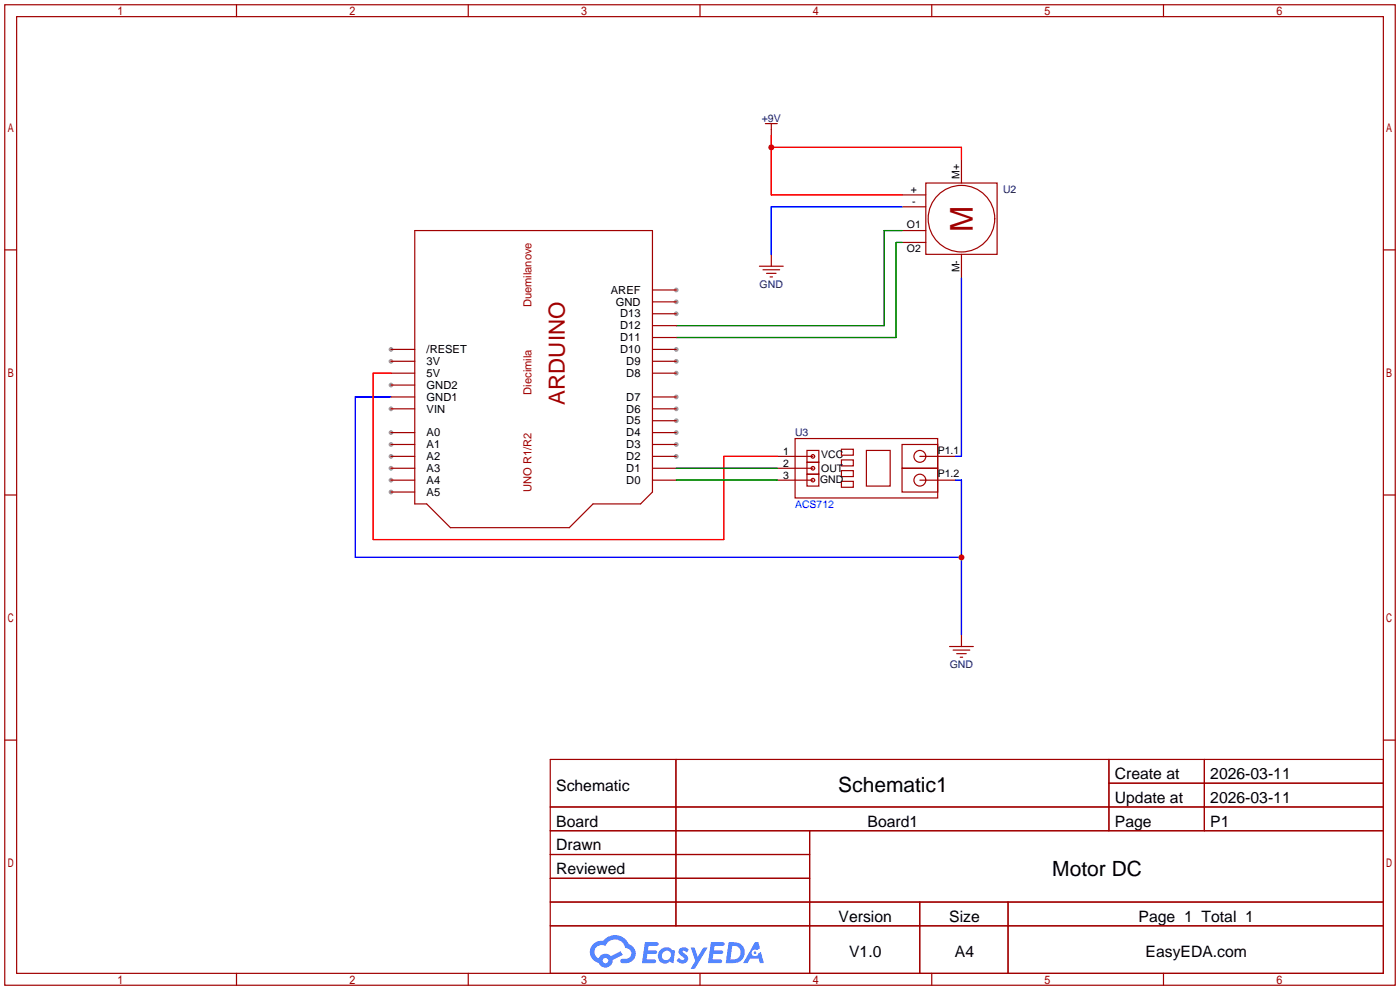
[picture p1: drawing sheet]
<svg xmlns="http://www.w3.org/2000/svg" width="299mm" height="212mm" viewBox="0 0 299 212" stroke-linecap="round" stroke-linejoin="round" font-family="sans-serif">
<g fill="#999">
<circle cx="144.5" cy="97.5" r=".51"/>
<circle cx="144.5" cy="95" r=".51"/>
<circle cx="144.5" cy="92.5" r=".51"/>
<circle cx="144.5" cy="89.9" r=".51"/>
<circle cx="144.5" cy="87.4" r=".51"/>
<circle cx="144.5" cy="84.8" r=".51"/>
<circle cx="144.5" cy="79.8" r=".51"/>
<circle cx="144.5" cy="77.2" r=".51"/>
<circle cx="144.5" cy="74.7" r=".51"/>
<circle cx="144.5" cy="67.1" r=".51"/>
<circle cx="144.5" cy="64.5" r=".51"/>
<circle cx="144.5" cy="62" r=".51"/>
<circle cx="83.6" cy="105.2" r=".51"/>
<circle cx="83.6" cy="102.6" r=".51"/>
<circle cx="83.6" cy="100.1" r=".51"/>
<circle cx="83.6" cy="97.5" r=".51"/>
<circle cx="83.6" cy="95" r=".51"/>
<circle cx="83.6" cy="92.5" r=".51"/>
<circle cx="83.6" cy="87.4" r=".51"/>
<circle cx="83.6" cy="82.3" r=".51"/>
<circle cx="83.6" cy="77.2" r=".51"/>
<circle cx="83.6" cy="74.7" r=".51"/>
</g>
<g fill="none" stroke="#a10000" stroke-width=".25">
<path d="M1 1h297.2v209.6h-297.2zM3.6 3.6h292.1v204.4h-292.1zM50.5 1v2.6M100.1 1v2.6M149.6 1v2.6M199.1 1v2.6M248.7 1v2.6M1 53.4h2.6M295.7 53.4h2.5M1 105.8h2.6M295.7 105.8h2.5M1 158.2h2.6"/>
<path d="M295.7 158.2h2.5M117.6 162.3h178.1v45.7h-178.1zM117.6 172.5h178.1M117.6 177.5h178.1M144.5 162.3v35.6M173 177.5v30.5M237 162.3v15.2M237 167.4h58.7M257.4 162.3v15.2M117.6 182.6h55.4M117.6 192.8h178.1M117.6 187.7h55.4"/>
<path d="M117.6 197.9h178.1M196.6 192.8v15.2M215.4 192.8v15.2M50.5 208v2.6M100.1 208v2.6M149.6 208v2.6M199.1 208v2.6M248.7 208v2.6"/>
</g>
<g fill="#5487ff">
<path d="M145.3 202.7a1.3 1.3 0 0 1 1.9 .3l-.4 .6a.54 .54 0 0 0-.9-.2l.1 .2a1.34 1.34 0 0 1 .9 1.8 1.47 1.47 0 0 1-2.3-.1l.5-.6 .8 .5a.31 .31 0 0 0 .4-.3 .31 .31 0 0 0-.3-.4 1.12 1.12 0 0 1-.7-1.8z"/>
<path d="M147.6 202.5h.9l.6 2 1.2-2h.9l-2.7 4.6h-.9l1-1.7z"/>
<path d="M137.8 201.4h1.7a1.31 1.31 0 0 1 1.2 .2 .4 .4 0 0 1-.3 .5l-1.8 .1-.1 .9h1.6a.4 .4 0 0 1 .4 .4 .4 .4 0 0 1-.5 .4h-1.6l-.2 1.2h1.4a.46 .46 0 0 1 .5 0 .46 .46 0 0 1 .1 .5l-.4 .2h-2.6z"/>
<path d="M151.9 201.4h1.7a1.32 1.32 0 0 1 1.2 .2 .39 .39 0 0 1-.3 .5l-1.8 .1-.1 .9h1.6a.4 .4 0 0 1 .4 .4 .4 .4 0 0 1-.4 .4h-1.7l-.2 1.2h1.4a.46 .46 0 0 1 .5 0 .46 .46 0 0 1 .1 .5l-.4 .2h-2.6z"/>
<path d="M161.3 201.4h.8l.3 1.3-.6 .4a.75 .75 0 0 0-1.1 .3 .75 .75 0 0 0 .5 1 .75 .75 0 0 0 .9-.7l.5-.2 .6 2.3h-.8l-.3-.9h-1.8l-.5 .9h-1z"/>
<path d="M155.7 201.4l-.6 4.4h1.5a2.27 2.27 0 0 0 2.6-2.2 2.27 2.27 0 0 0-2.7-2.2zM156.5 202.1a1.5 1.5 0 0 1 1.8 1.6 1.5 1.5 0 0 1-1.9 1.4h-.3z"/>
<path d="M141.2 203a1.6 1.6 0 0 0-.3 2.3 1.6 1.6 0 0 0 2.3 .2l.7 .3 .3-2.4-.1-.3-.5-.1a1.58 1.58 0 0 0-2.4 0zM141.8 203.5a.98 .98 0 0 1 1.6 .4 .98 .98 0 0 1-1.1 1.3 .94 .94 0 0 1-.9-.7 .94 .94 0 0 1 .4-1z"/>
<path d="M126.8 201.8a2.37 2.37 0 0 0 1.1 4 1.54 1.54 0 0 0 1.8 1 1.54 1.54 0 0 0 1.2-1.6l2.2-1.1-.5-.8-2 1a1.57 1.57 0 0 0-2.7 .5 1.5 1.5 0 0 1-.7-2.1 1.5 1.5 0 0 1 2.2-.5 2.23 2.23 0 0 1 2.3-1.4 2.23 2.23 0 0 1 2 1.8 1.16 1.16 0 0 1 1.2 1.1 1.16 1.16 0 0 1-1.1 1.2h-.7a.47 .47 0 0 0-.5 .4 .47 .47 0 0 0 .4 .5 2.17 2.17 0 0 0 2.5-.9 2.17 2.17 0 0 0-.3-2.7l-.8-.4a3.2 3.2 0 0 0-5.5-.7l-1.1 .1zM128.8 205.3a.6 .6 0 0 1 1.2 0 .6 .6 0 0 1-1.2 0z"/>
<circle cx="161.4" cy="203.6" r=".28"/>
</g>
<g fill="none" stroke="#a10000" stroke-width=".25">
<path d="M163.6 26.4h2.5M164.8 26.4v2.6M197.9 39.1h15.2v15.3h-15.2zM205.5 34v5.1M88.6 49.3h50.8v55.9l-2.5 2.5h-10.2l-5 5.1h-25.4l-5.1-5.1h-2.6zM162.3 56.9h5.1M163.1 57.7h3.5M163.8 58.4h2.1M164.6 59.2h.5M164.8 54.4v2.5M192.8 41.7h5.1M192.8 44.2h5.1"/>
<path d="M192.8 49.3h5.1M192.8 51.8h5.1M205.5 54.4v5M83.6 79.8h5M83.6 77.2h5M83.6 74.7h5M139.4 79.8h5.1M139.4 77.2h5.1M139.4 74.7h5.1M139.4 72.1h5.1M139.4 69.6h5.1M139.4 67.1h5.1"/>
<path d="M139.4 64.5h5.1M139.4 62h5.1M83.6 97.5h5M83.6 95h5M83.6 92.5h5M83.6 87.4h5M83.6 84.8h5M83.6 82.3h5M139.4 97.5h5.1M139.4 95h5.1M139.4 92.5h5.1M139.4 89.9h5.1"/>
<path d="M139.4 87.4h5.1M139.4 84.8h5.1M166.1 97.5h7.6M169.9 93.7h30.5v12.7h-30.5zM172.5 96.3h2.5v2.5h-2.5zM172.5 98.8h2.5v2.5h-2.5zM179.8 96h2.6v1.3h-2.6zM179.8 98.3h2.6v1.3h-2.6zM185.2 96.3h5v7.6h-5zM192.8 95h7.6v5.1h-7.6zM196.6 97.5h7.6M83.6 100.1h5"/>
<path d="M83.6 102.6h5M83.6 105.2h5M139.4 100.1h5.1M139.4 102.6h5.1M166.1 100.1h7.6M166.1 102.6h7.6M172.5 101.3h2.5v2.6h-2.5zM179.8 100.6h2.6v1.3h-2.6zM179.8 102.9h2.6v1.2h-2.6zM192.8 100.1h7.6v5.1h-7.6zM196.6 102.6h7.6M202.9 138.2h5.1"/>
<path d="M203.7 138.9h3.6M204.5 139.7h2M205.5 135.6v2.6M205.2 140.5h.5"/>
<circle cx="205.5" cy="46.7" r="7.1"/>
<circle cx="173.7" cy="97.5" r=".38"/>
<circle cx="196.6" cy="97.5" r="1.27"/>
<circle cx="173.7" cy="102.6" r=".38"/>
<circle cx="173.7" cy="100.1" r=".38"/>
<circle cx="196.6" cy="102.6" r="1.27"/>
</g>
<path d="M164.8 31.5h40.7v2.5M164.8 29v12.7h28M83.6 79.8h-3.8v35.5h74.9v-17.8h11.4" fill="none" stroke="#f00" stroke-width=".25"/>
<path d="M192.8 49.3h-3.8v20.3h-44.5M192.8 51.8h-1.3v20.3h-47M144.5 102.6h21.6M144.5 100.1h21.6" fill="none" stroke="#008700" stroke-width=".25"/>
<path d="M192.8 44.2h-28v10.2M205.5 59.4v38.1h-1.3M83.6 84.8h-7.7v34.3h129.6M204.2 102.6h1.3v33" fill="none" stroke="#00f" stroke-width=".25"/>
<g fill="#c00">
<circle cx="164.8" cy="31.5" r=".63"/>
<circle cx="205.5" cy="119.1" r=".63"/>
</g>
<text font-size="6.7" fill="#a00000" x="208" y="49.5" transform="rotate(-90 208 49.5)">M</text>
<text font-size="4.8" fill="#a00000" x="120.7" y="86.5" transform="rotate(-90 120.7 86.5)">ARDUINO</text>
<g font-size="4.5">
<text x="179.2" y="169.4">Schematic1</text>
<text x="224.9" y="187.1">Motor DC</text>
</g>
<g font-size="3.4">
<text x="238.3" y="166.5">Create at</text>
<text x="258.7" y="166.5">2026-03-11</text>
<text x="118.9" y="169">Schematic</text>
<text x="238.3" y="171.6">Update at</text>
<text x="258.7" y="171.6">2026-03-11</text>
<text x="118.9" y="176.6">Board</text>
<text x="185.4" y="176.6">Board1</text>
<text x="238.3" y="176.6">Page</text>
<text x="258.7" y="176.6">P1</text>
<text x="118.9" y="181.7">Drawn</text>
<text x="118.9" y="186.8">Reviewed</text>
<text x="179.2" y="197">Version</text>
<text x="202.9" y="197">Size</text>
<text x="243.3" y="197">Page 1 Total 1</text>
<text x="181.5" y="204.6">V1.0</text>
<text x="204.1" y="204.6">A4</text>
<text x="244.8" y="204.6">EasyEDA.com</text>
</g>
<g font-size="2.4" fill="#a00000">
<text x="113.6" y="65.7" transform="rotate(-90 113.6 65.7)">Duemilanove</text>
<text x="113.6" y="84.3" transform="rotate(-90 113.6 84.3)">Diecimila</text>
<text x="113.6" y="105.2" transform="rotate(-90 113.6 105.2)">UNO R1/R2</text>
</g>
<g font-size="2.4">
<text x="130.6" y="62.8">AREF</text>
<text x="131.6" y="65.3">GND</text>
<text x="132.5" y="70.4">D12</text>
<text x="132.5" y="67.8">D13</text>
<text x="91.2" y="75.5">/RESET</text>
<text x="132.5" y="75.5">D10</text>
<text x="132.5" y="72.9">D11</text>
<text x="91.2" y="83.1">GND2</text>
<text x="91.2" y="80.5">5V</text>
<text x="91.2" y="78">3V</text>
<text x="133.9" y="80.5">D8</text>
<text x="133.9" y="78">D9</text>
<text x="91.2" y="88.2">VIN</text>
<text x="91.2" y="85.6">GND1</text>
<text x="133.9" y="88.2">D6</text>
<text x="133.9" y="85.6">D7</text>
<text x="91.2" y="95.8">A1</text>
<text x="91.2" y="93.2">A0</text>
<text x="133.9" y="95.8">D3</text>
<text x="133.9" y="93.2">D4</text>
<text x="133.9" y="90.7">D5</text>
<text x="91.2" y="100.9">A3</text>
<text x="91.2" y="98.3">A2</text>
<text x="133.9" y="100.9">D1</text>
<text x="133.9" y="98.3">D2</text>
<text x="91.2" y="105.9">A5</text>
<text x="91.2" y="103.4">A4</text>
<text x="133.9" y="103.4">D0</text>
</g>
<g font-size="2.2" fill="#000080">
<text x="162.8" y="26">+9V</text>
<text x="214.4" y="41.2">U2</text>
<text x="162.4" y="61.5">GND</text>
<text x="169.9" y="93.3">U3</text>
<text x="203" y="142.8">GND</text>
</g>
<g font-size="2.2">
<text x="194.7" y="41.2">+</text>
<text x="205" y="38.2" transform="rotate(-90 205 38.2)">M+</text>
<text x="195" y="43.7">-</text>
<text x="193.8" y="48.8">O1</text>
<text x="193.8" y="53.9">O2</text>
<text x="205" y="58.2" transform="rotate(-90 205 58.2)">M-</text>
<text x="167.4" y="97.2">1</text>
<text x="167.4" y="99.8">2</text>
<text x="175.5" y="98">VCC</text>
<text x="175.5" y="100.8">OUT</text>
<text x="200.4" y="97">P1.1</text>
<text x="167.4" y="102.3">3</text>
<text x="175.3" y="103.3">GND</text>
<text x="200.4" y="102">P1.2</text>
</g>
<text font-size="2.2" fill="#00f" x="169.9" y="108.5">ACS712</text>
</svg>
